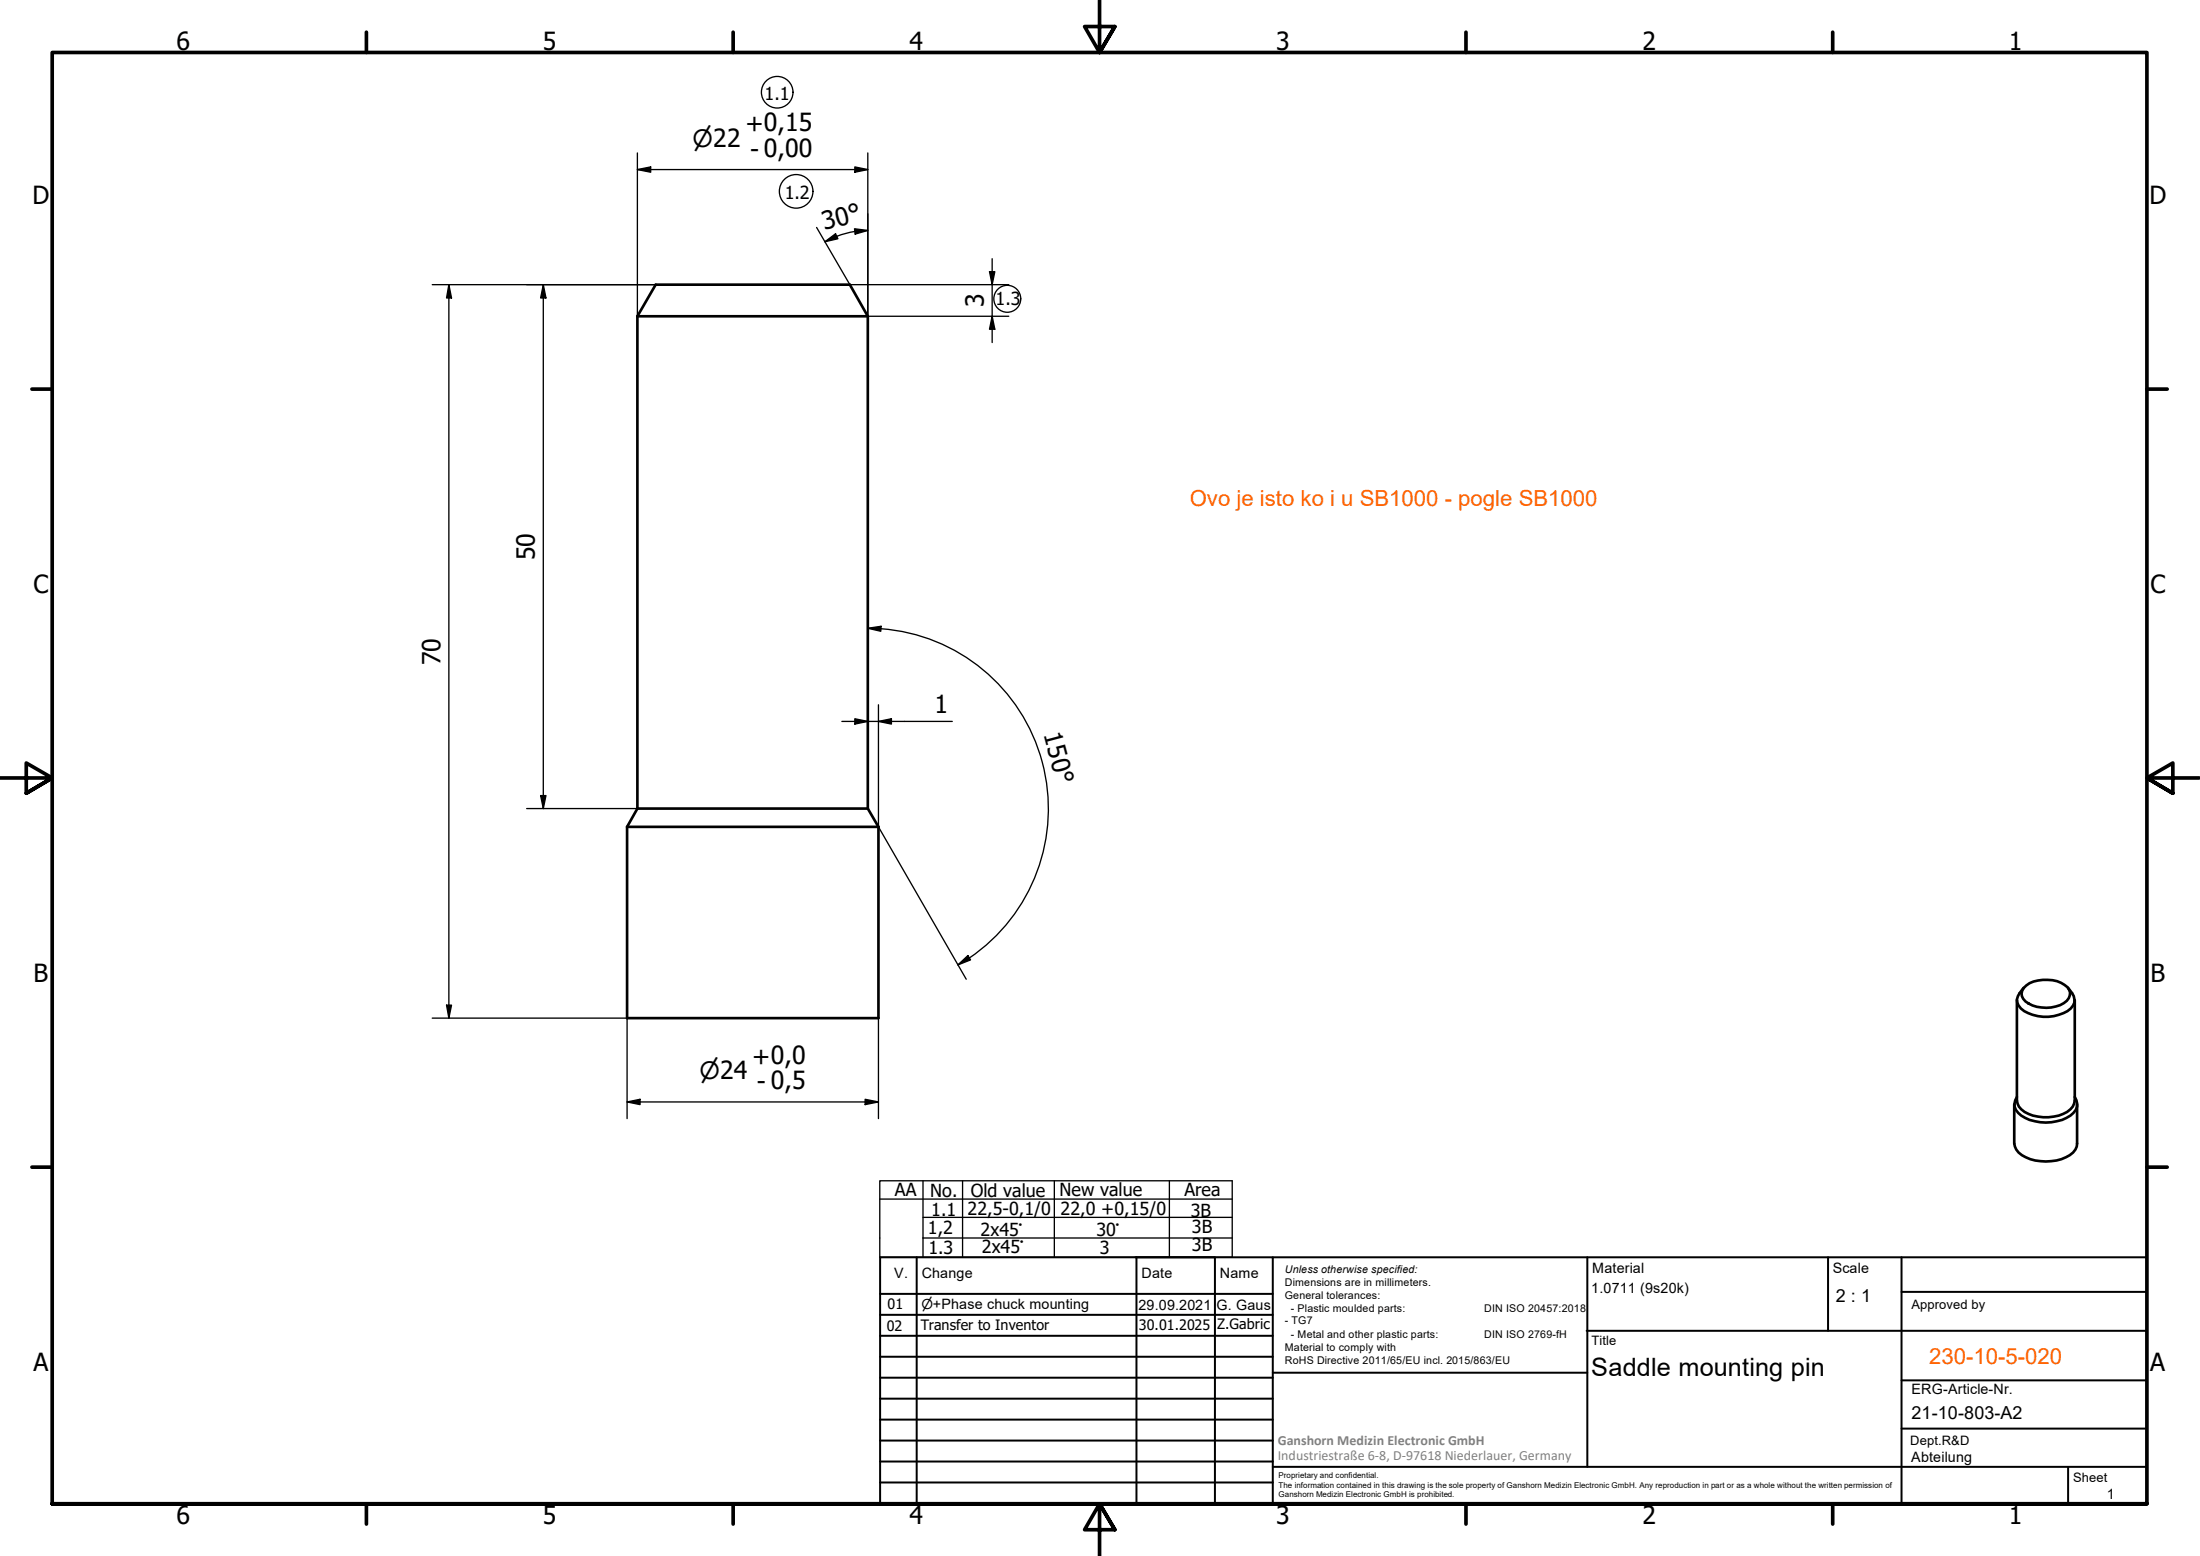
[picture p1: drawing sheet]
<svg xmlns="http://www.w3.org/2000/svg" width="420mm" height="297mm" viewBox="0 0 420 297" stroke-linecap="round" stroke-linejoin="round" font-family="sans-serif">
<!-- layer: Visible (ISO) -->
<g fill="none" stroke="#000" stroke-width=".51">
<path d="M121.7 60.4l3.5-6.1h37.1l3.4 6.1M121.7 60.4h44M121.7 60.4v94M165.7 60.4v94M119.8 157.8h48M119.8 157.8v36.6h48v-36.6M121.7 154.4h44M121.7 154.4l-1.9 3.4M165.7 154.4l2.1 3.4M385.2 190.9v19.2a3.6 3.6 0 0 0 3 2.9 8.2 8.2 0 0 0 7.2-1.2l.5-.5 .3-1.2v-19.2M386.5 188.6a3.2 3.2 0 0 0-1.2 2.8 4.6 4.6 0 0 0 3.9 2.6 7.8 7.8 0 0 0 6.3-1.5 2.06 2.06 0 0 0 .2-2.9l-.7-1M387 188.1a6.9 6.9 0 0 1 7.8 .4 1.94 1.94 0 0 1-.7 3 6.9 6.9 0 0 1-7.3-.3 1.82 1.82 0 0 1 .2-3.1z"/>
<path d="M384.7 210.8v7.5a3.2 3.2 0 0 0 2.1 2.6 9 9 0 0 0 9.1-.9l.5-.6 .3-1.1v-7.5M385.2 209.4a2.38 2.38 0 0 0 .8 3.6 8.7 8.7 0 0 0 10-.5 2.22 2.22 0 0 0 .2-3.1"/>
</g>
<!-- layer: Border (ISO) -->
<g fill="none" stroke="#000" stroke-width=".7">
<path d="M70 6.1v3.9M140 6.1v3.9M210 0v10l-2.9-4.9h5.8l-2.9 4.9 2.9-4.9M280 6.1v3.9M350 6.1v3.9M6.1 74.3h3.9M410 74.3h3.9M0 148.5h10l-5-2.8v5.7l5-2.9-5 2.9M420 148.5h-10l5-2.8v5.7l-5-2.9 5 2.9M6.1 222.8h3.9M410 222.8h3.9M10 287.1v-277.1h400v277.1h-400h400"/>
<path d="M70 287.1v3.8M140 287.1v3.8M212.9 292l-2.9-4.9 2.9 4.9h-5.8l2.9-4.9v9.9M280 287.1v3.8M350 287.1v3.8"/>
</g>
<!-- layer: TitleBlock -->
<g fill="none" stroke="#000" stroke-width=".38">
<path d="M168.1 251h75M168.1 247h75M168.1 255h75M168.1 259h75M175.1 240v47M216.9 240h15M217 240v47M232 240v47M243.1 240.1v46.9h-75v-47h241.9v47.1h-167M303 254h107M303.1 240v40M349.1 240v14"/>
<path d="M363.2 240v47.1M363.2 246.6h46.8M168.1 271h75M168.1 263h75M168.1 267h75M168.1 275h75M168.1 279h75M243.1 262.1h60M363.2 272.7h46.8M363.2 263.5h46.8M168.1 283h75M216.9 287h15"/>
<path d="M243.1 280h166.9M395 280.1v7"/>
</g>
<!-- layer: Sketch Geometry (ISO) -->
<g fill="none" stroke="#000" stroke-width=".25">
<path d="M168 228.9h67.3M168 225.4h67.3v14.6h-67.3zM176.3 225.4v14.6M176.3 232.4h59M176.3 236.3h59M183.8 225.4v14.6M201.4 225.4v14.6M223.3 225.4v14.6"/>
<circle cx="148.4" cy="17.6" r="3"/>
<circle cx="152.1" cy="36.5" r="3.2"/>
<circle cx="192.4" cy="57" r="2.57"/>
</g>
<!-- layer: Dimension (ISO) -->
<g fill="none" stroke="#000" stroke-width=".25">
<path d="M121.7 29.2v31.2M121.7 32.4l2.6-.5v1zM121.7 32.4h44M163.3 31.9l2.4 .5-2.4 .5zM165.7 29.2v31.2h27M82.5 54.3h42.7M85.7 54.3v140.1M85.7 54.3l.5 2.6h-.9zM103.8 54.3v100.1M103.8 54.3l.5 2.6h-1zM156 43.4l6.3 10.9h30.4M157.5 46.2l2.1-1.6 .4 1z"/>
<path d="M159.8 45.1l-2.3 1.1M163.2 43.7l2.5 .3-2.4 .7zM163.3 44.2l-1.8 .3-1.7 .6M165.7 44l-2.4 .2M189 51.9h1l-.5 2.4zM189.5 49.4v16M189.5 60.4l.5 2.5h-1zM165.7 119.9l2.6-.3-.1 .9zM165.7 119.9l2.6 .1M160.8 137.7h21.1M163.3 137.2l2.4 .5-2.4 .5zM167.8 137.7l2.4-.5v1z"/>
<path d="M167.8 134.5v23.3l16.7 29.1M168.3 120a34.4 34.4 0 0 1 30.7 25.5 34.4 34.4 0 0 1-13.9 37.4M100.6 154.4h21.1M103.3 151.9h1l-.5 2.5zM82.6 194.4h37.2v19.1M85.3 191.9h.9l-.5 2.5zM167.8 194.4v19.1M182.9 184.2l1.9-1.8 .6 .8zM185.1 182.9l-2.2 1.3M119.8 210.4l2.4-.5v1zM119.8 210.4h48M165.2 209.9l2.6 .5-2.6 .5z"/>
</g>
<g fill="#000">
<path d="M121.7 32.4l2.6-.5v1zM163.3 31.9l2.4 .5-2.4 .5zM85.7 54.3l.5 2.6h-.9zM103.8 54.3l.5 2.6h-1zM157.5 46.2l2.1-1.6 .4 1zM163.2 43.7l2.5 .3-2.4 .7zM189 51.9h1l-.5 2.4zM189.5 60.4l.5 2.5h-1zM165.7 119.9l2.6-.3-.1 .9zM163.3 137.2l2.4 .5-2.4 .5zM167.8 137.7l2.4-.5v1zM103.3 151.9h1l-.5 2.5z"/>
<path d="M85.3 191.9h.9l-.5 2.5zM182.9 184.2l1.9-1.8 .6 .8zM119.8 210.4l2.4-.5v1zM165.2 209.9l2.6 .5-2.6 .5z"/>
</g>
<g font-size="4.8">
<text x="33.7" y="9.6">6</text>
<text x="103.7" y="9.6">5</text>
<text x="173.7" y="9.6">4</text>
<text x="243.7" y="9.6">3</text>
<text x="313.7" y="9.6">2</text>
<text x="383.7" y="9.6">1</text>
<text x="142.4" y="25.3">+0,15</text>
<text x="143.3" y="30.1">- 0,00</text>
<text x="6.2" y="38.9">D</text>
<text x="410.5" y="38.9">D</text>
<text x="157.5" y="44" transform="rotate(-15 157.5 44)">30°</text>
<text x="187.9" y="58.7" transform="rotate(-90 187.9 58.7)">3</text>
<text x="102.2" y="107" transform="rotate(-90 102.2 107)">50</text>
<text x="6.4" y="113.1">C</text>
<text x="410.7" y="113.1">C</text>
<text x="84.1" y="127" transform="rotate(-90 84.1 127)">70</text>
<text x="178.5" y="136.2">1</text>
<text x="199.3" y="140.1" transform="rotate(75 199.3 140.1)">150°</text>
<text x="6.4" y="187.4">B</text>
<text x="410.7" y="187.4">B</text>
<text x="143.6" y="203.2">+0,0</text>
<text x="144.5" y="208.1">- 0,5</text>
<text x="6.4" y="261.7">A</text>
<text x="303.9" y="262.7">Saddle mounting pin</text>
<text x="410.7" y="261.7">A</text>
<text x="33.7" y="290.9">6</text>
<text x="103.7" y="290.9">5</text>
<text x="173.7" y="290.9">4</text>
<text x="243.7" y="290.9">3</text>
<text x="313.7" y="290.9">2</text>
<text x="383.7" y="290.9">1</text>
</g>
<g font-size="4.6">
<text x="132.3" y="28">⌀22</text>
<text x="133.6" y="206">⌀24</text>
</g>
<g font-size="4.2" fill="#ff6200">
<text x="227.2" y="96.5">Ovo je isto ko i u SB1000 - pogle SB1000</text>
<text x="368.4" y="260.4">230-10-5-020</text>
</g>
<g font-size="3.4">
<text x="146" y="19.1">1.1</text>
<text x="149.9" y="37.9">1.2</text>
<text x="190.1" y="58.3">1.3</text>
<text x="170.9" y="228.4">AA</text>
<text x="177.7" y="228.5">No.</text>
<text x="177.9" y="232.2">1.1</text>
<text x="184.8" y="231.9">22,5-0,1/0</text>
<text x="185.4" y="228.5">Old value</text>
<text x="202.4" y="228.4">New value</text>
<text x="202.6" y="232">22,0 +0,15/0</text>
<text x="226.2" y="228.3">Area</text>
<text x="227.5" y="232.3">3B</text>
<text x="177.2" y="235.6">1,2</text>
<text x="177.4" y="239.3">1.3</text>
<text x="187.3" y="236">2x45°</text>
<text x="187.5" y="239.3">2x45°</text>
<text x="209.4" y="236">30°</text>
<text x="210.1" y="239.4">3</text>
<text x="227.6" y="235.4">3B</text>
<text x="227.6" y="238.9">3B</text>
<text x="350.6" y="248.5">2 : 1</text>
<text x="365.1" y="270.9">21-10-803-A2</text>
</g>
<g font-size="2.7">
<text x="170.8" y="244">V.</text>
<text x="176" y="244">Change</text>
<text x="218" y="244">Date</text>
<text x="233" y="244">Name</text>
<text x="304.1" y="243">Material</text>
<text x="350" y="243.1">Scale</text>
<text x="169.5" y="249.9">01</text>
<text x="217.4" y="250">29.09.2021</text>
<text x="232.3" y="250">G. Gaus</text>
<text x="303.9" y="246.8">1.0711 (9s20k)</text>
<text x="169.4" y="254">02</text>
<text x="175.8" y="253.9">Transfer to Inventor</text>
<text x="217.5" y="254">30.01.2025</text>
<text x="232.5" y="253.8">Z.Gabric</text>
<text x="365.1" y="266.1">ERG-Article-Nr.</text>
<text x="365" y="279">Abteilung</text>
<text x="402.3" y="286.2">1</text>
</g>
<g font-size="2.7" fill="#808080">
<text x="244" y="275.8">Ganshorn Medizin Electronic GmbH</text>
<text x="244" y="278.7">Industriestraße 6-8, D-97618 Niederlauer, Germany</text>
</g>
<text font-size="2.6" x="176" y="249.9">⌀+Phase chuck mounting</text>
<g font-size="2.5">
<text x="365.1" y="249.9">Approved by</text>
<text x="304" y="256.8">Title</text>
<text x="364.8" y="275.8">Dept.R&amp;D</text>
<text x="395.9" y="282.9">Sheet</text>
</g>
<g font-size="2">
<text x="245.4" y="242.9">Unless otherwise specified:</text>
<text x="245.4" y="245.4">Dimensions are in millimeters.</text>
<text x="245.4" y="247.9">General tolerances:</text>
<text x="246.5" y="250.4">- Plastic moulded parts:</text>
<text x="283.5" y="250.4">DIN ISO 20457:2018</text>
<text x="245.4" y="252.8">- TG7</text>
<text x="245.4" y="257.9">Material to comply with</text>
<text x="246.5" y="255.4">- Metal and other plastic parts:</text>
<text x="283.5" y="255.4">DIN ISO 2769-fH</text>
<text x="245.4" y="260.3">RoHS Directive 2011/65/EU incl. 2015/863/EU</text>
</g>
<g font-size="1.5">
<text x="244.2" y="282.2">Proprietary and confidential.</text>
<text x="244.2" y="284">The information contained in this drawing is the sole property of Ganshorn Medizin Electronic GmbH. Any reproduction in part or as a whole without the written permission of</text>
<text x="244.2" y="285.8">Ganshorn Medizin Electronic GmbH is prohibited.</text>
</g>
</svg>
